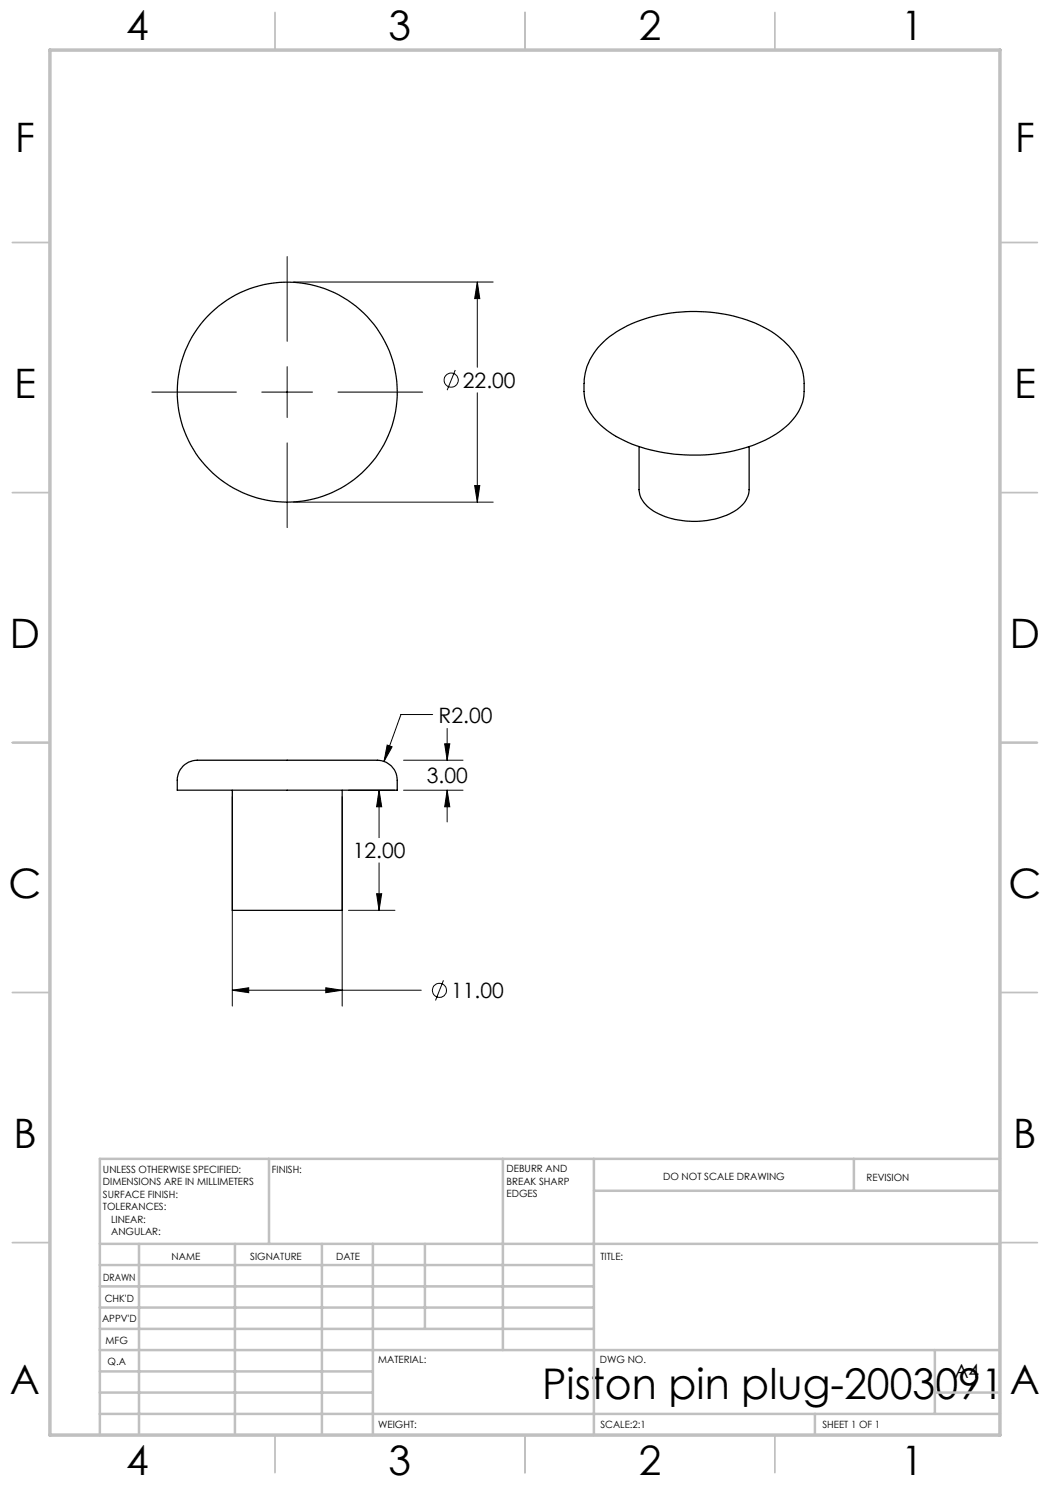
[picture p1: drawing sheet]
<svg xmlns="http://www.w3.org/2000/svg" width="210mm" height="297mm" viewBox="0 0 210 297" stroke-linecap="round" stroke-linejoin="round" font-family="sans-serif">
<g fill="none" stroke="#000" stroke-width=".2">
<path d="M57.4 51.3v17M58.7 56.4h39.9M95.5 56.4l.5 3.3h-1.1zM95.5 56.4v17M30.4 78.4h16.9M52.4 78.4h10.1M57.4 73.3v10.2M67.6 78.4h16.9M91.1 74l-1.7 4M95.5 78.6v21.8M57.4 88.6v16.9M94.9 97.1h1.1l-.5 3.3z"/>
<path d="M58.7 100.4h39.9M46.5 159.3v41.9M68.4 159.3v41.9M69.7 158h9.3M75.8 158l.5 3.4h-1zM75.8 158v9.5M77.4 149l1 .4-1.6 2.9zM80.7 158h11.9M80.7 152h11.9M86.5 142.9h-6.3l-3.4 9.4M88.9 148.8h1.1l-.6 3.2zM89.4 158l.6 3.4h-1.1z"/>
<path d="M89.4 145.7v6.3M89.4 158v6.4M75.3 178.7h1l-.5 3.4zM75.8 172.6v9.5M46.5 198l3.2-.4v.9zM46.5 198h37.7M65.2 197.6l3.2 .4-3.2 .5zM69.7 182.1h9.3M88.7 196.1l-1.6 4"/>
<circle cx="90.2" cy="76" r="1.41"/>
<circle cx="87.9" cy="198.1" r="1.41"/>
</g>
<g fill="none" stroke="#c0c0c0" stroke-width=".35">
<path d="M55 2.5v7.5M105 2.5v7.5M155 2.5v7.5M2.5 48.5h7.5M200 48.5h7.5M2.5 98.5h7.5M200 98.5h7.5M2.5 148.5h7.5M200 148.5h7.5M2.5 198.5h7.5M200 198.5h7.5M2.5 248.5h7.5"/>
<path d="M200 248.5h7.5M55 287v7.5M105 287v7.5M155 287v7.5"/>
</g>
<g fill="none" stroke="#c0c0c0" stroke-width=".5">
<path d="M53.8 231.8v17M100.6 231.8v38.2M118.8 231.8v55.2M118.8 238.2h81.2M170.8 231.8v6.4M200 231.8h-180v55.2M20 248.8h180M20 257.3h98.8M20 253h98.8M27.8 248.8v38.2M47 248.8v38.2M64.4 248.8v38.2"/>
<path d="M74.6 248.8v38.2M85 248.8v17M20 265.8h98.8M20 261.5h98.8M20 278.5h54.6M20 274.3h54.6M20 270h180M187 278.5h13M187 270v12.8M20 282.8h180M163 282.8v4.2"/>
</g>
<path d="M10 10h190v277h-190z" fill="none" stroke="#c0c0c0" stroke-width=".7"/>
<path d="M89.4 158l.6 3.4h-1.1zM88.9 148.8h1.1l-.6 3.2zM65.2 197.6l3.2 .4-3.2 .5zM46.5 198l3.2-.4v.9zM75.8 158l.5 3.4h-1zM75.3 178.7h1l-.5 3.4zM77.4 149l-.6 3.3 1.6-2.9zM94.9 97.1h1.1l-.5 3.3zM95.5 56.4l.5 3.3h-1.1z" fill="#000"/>
<g fill="none" stroke="#000" stroke-width=".25">
<path d="M116.8 76.7a9.9 9.9 0 0 0 4.4 9.3 30.1 30.1 0 0 0 18.8 5 30 30 0 0 0 15.9-4.7 10.4 10.4 0 0 0 4.8-11 12.7 12.7 0 0 0-5.9-8.6 30.6 30.6 0 0 0-20.5-4.1 23.9 23.9 0 0 0-14.2 6.4 11.3 11.3 0 0 0-3.3 7.7M127.8 89.3v8.6a5.9 5.9 0 0 0 4.1 4.9 16.9 16.9 0 0 0 15.6-.9 5.1 5.1 0 0 0 2.3-4v-8.6M36.6 153.2a5.7 5.7 0 0 1 4.2-1.2h31.1a15.5 15.5 0 0 1 5.3 .4 4 4 0 0 1 2.2 3.7v1.9h-43.9a7.1 7.1 0 0 1 .2-3.3l.4-.8zM46.5 158v24.1h21.9v-24.1"/>
<circle cx="57.4" cy="78.4" r="22"/>
</g>
<text font-size="8.5" x="108.4" y="279.7">Piston pin plug-2003091</text>
<g font-size="8.1">
<text x="25.2" y="8">4</text>
<text x="77.7" y="8">3</text>
<text x="127.7" y="8">2</text>
<text x="180.2" y="8">1</text>
<text x="3" y="30.4">F</text>
<text x="203" y="30.4">F</text>
<text x="2.8" y="79.6">E</text>
<text x="202.8" y="79.6">E</text>
<text x="2" y="129.6">D</text>
<text x="202" y="129.6">D</text>
<text x="1.7" y="179.6">C</text>
<text x="201.7" y="179.6">C</text>
<text x="2.7" y="229.6">B</text>
<text x="202.7" y="229.6">B</text>
<text x="2" y="278.9">A</text>
<text x="202" y="278.9">A</text>
<text x="25.2" y="295">4</text>
<text x="77.7" y="295">3</text>
<text x="127.7" y="295">2</text>
<text x="180.2" y="295">1</text>
</g>
<g font-size="4.2">
<text x="92.6" y="77.6">22.00</text>
<text x="87.7" y="144.5">R2.00</text>
<text x="85.4" y="156.6">3.00</text>
<text x="70.6" y="171.6">12.00</text>
<text x="90.2" y="199.6">11.00</text>
</g>
<text font-size="3.9" x="190.9" y="275.5">A4</text>
<g font-size="2">
<text x="20.6" y="234.6">UNLESS OTHERWISE SPECIFIED:</text>
<text x="20.6" y="237.1">DIMENSIONS ARE IN MILLIMETERS</text>
<text x="20.6" y="239.6">SURFACE FINISH:</text>
<text x="54.4" y="234.6">FINISH:</text>
<text x="101.3" y="234.5">DEBURR AND</text>
<text x="101.3" y="237">BREAK SHARP</text>
<text x="101.3" y="239.5">EDGES</text>
<text x="132.6" y="236">DO NOT SCALE DRAWING</text>
<text x="173.3" y="236.2">REVISION</text>
<text x="20.6" y="242.1">TOLERANCES:</text>
<text x="22.2" y="244.6">LINEAR:</text>
<text x="22.2" y="247.1">ANGULAR:</text>
<text x="34.3" y="252">NAME</text>
<text x="50" y="251.9">SIGNATURE</text>
<text x="67.2" y="251.9">DATE</text>
<text x="120.1" y="251.9">TITLE:</text>
<text x="20.6" y="256.1">DRAWN</text>
<text x="20.9" y="260.3">CHK'D</text>
<text x="20.4" y="264.4">APPV'D</text>
<text x="21.1" y="268.8">MFG</text>
<text x="21.5" y="273">Q.A</text>
<text x="75.6" y="272.5">MATERIAL:</text>
<text x="120" y="272.5">DWG NO.</text>
<text x="75.6" y="285.5">WEIGHT:</text>
<text x="120.1" y="285.6">SCALE:2:1</text>
<text x="164.5" y="285.6">SHEET 1 OF 1</text>
</g>
</svg>
